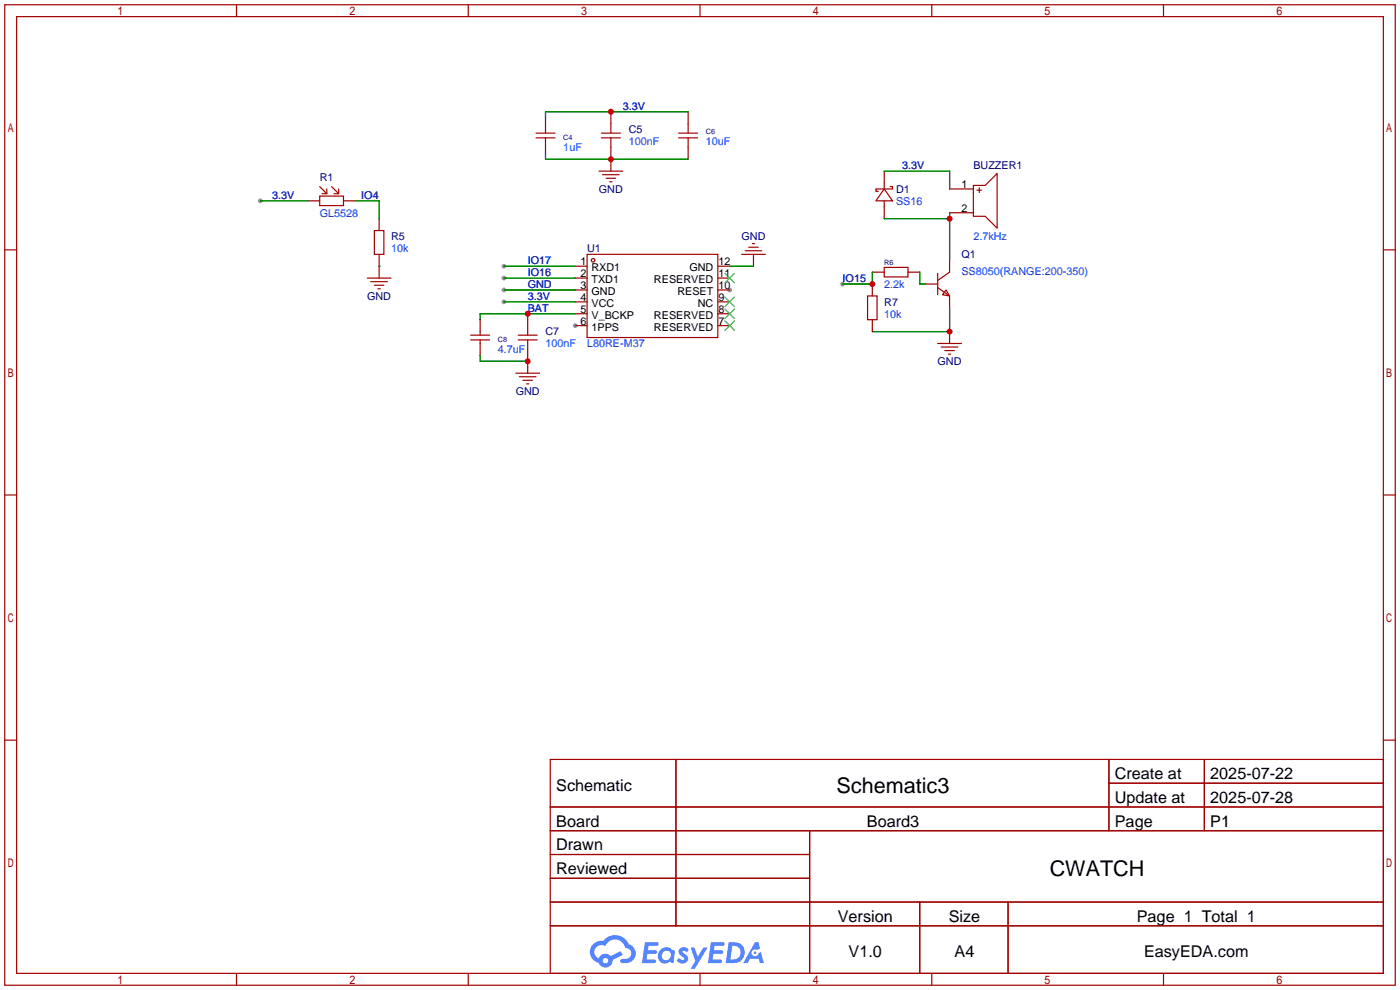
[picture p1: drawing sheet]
<svg xmlns="http://www.w3.org/2000/svg" width="299mm" height="212mm" viewBox="0 0 299 212" stroke-linecap="round" stroke-linejoin="round" font-family="sans-serif">
<g fill="#999">
<circle cx="122.9" cy="69.6" r=".51"/>
<circle cx="156" cy="62" r=".51"/>
<circle cx="107.7" cy="59.4" r=".51"/>
<circle cx="107.7" cy="56.9" r=".51"/>
<circle cx="107.7" cy="64.5" r=".51"/>
<circle cx="107.7" cy="62" r=".51"/>
<circle cx="55.6" cy="42.9" r=".51"/>
<circle cx="180.1" cy="60.7" r=".51"/>
</g>
<g fill="none" stroke="#a10000" stroke-width=".25">
<path d="M1 1h297.2v209.6h-297.2zM3.6 3.6h292.1v204.4h-292.1zM50.5 1v2.6M100.1 1v2.6M149.6 1v2.6M199.1 1v2.6M248.7 1v2.6M1 53.4h2.6M295.7 53.4h2.5M1 105.8h2.6M295.7 105.8h2.5M1 158.2h2.6"/>
<path d="M295.7 158.2h2.5M117.6 162.3h178.1v45.7h-178.1zM117.6 172.5h178.1M117.6 177.5h178.1M144.5 162.3v35.6M173 177.5v30.5M237 162.3v15.2M237 167.4h58.7M257.4 162.3v15.2M117.6 182.6h55.4M117.6 192.8h178.1M117.6 187.7h55.4"/>
<path d="M117.6 197.9h178.1M196.6 192.8v15.2M215.4 192.8v15.2M50.5 208v2.6M100.1 208v2.6M149.6 208v2.6M199.1 208v2.6M248.7 208v2.6"/>
</g>
<g fill="#5487ff">
<path d="M145.3 202.7a1.3 1.3 0 0 1 1.9 .3l-.4 .6a.54 .54 0 0 0-.9-.2l.1 .2a1.34 1.34 0 0 1 .9 1.8 1.47 1.47 0 0 1-2.3-.1l.5-.6 .8 .5a.31 .31 0 0 0 .4-.3 .31 .31 0 0 0-.3-.4 1.12 1.12 0 0 1-.7-1.8z"/>
<path d="M147.6 202.5h.9l.6 2 1.2-2h.9l-2.7 4.6h-.9l1-1.7z"/>
<path d="M137.8 201.4h1.7a1.31 1.31 0 0 1 1.2 .2 .4 .4 0 0 1-.3 .5l-1.8 .1-.1 .9h1.6a.4 .4 0 0 1 .4 .4 .4 .4 0 0 1-.5 .4h-1.6l-.2 1.2h1.4a.46 .46 0 0 1 .5 0 .46 .46 0 0 1 .1 .5l-.4 .2h-2.6z"/>
<path d="M151.9 201.4h1.7a1.32 1.32 0 0 1 1.2 .2 .39 .39 0 0 1-.3 .5l-1.8 .1-.1 .9h1.6a.4 .4 0 0 1 .4 .4 .4 .4 0 0 1-.4 .4h-1.7l-.2 1.2h1.4a.46 .46 0 0 1 .5 0 .46 .46 0 0 1 .1 .5l-.4 .2h-2.6z"/>
<path d="M161.3 201.4h.8l.3 1.3-.6 .4a.75 .75 0 0 0-1.1 .3 .75 .75 0 0 0 .5 1 .75 .75 0 0 0 .9-.7l.5-.2 .6 2.3h-.8l-.3-.9h-1.8l-.5 .9h-1z"/>
<path d="M155.7 201.4l-.6 4.4h1.5a2.27 2.27 0 0 0 2.6-2.2 2.27 2.27 0 0 0-2.7-2.2zM156.5 202.1a1.5 1.5 0 0 1 1.8 1.6 1.5 1.5 0 0 1-1.9 1.4h-.3z"/>
<path d="M141.2 203a1.6 1.6 0 0 0-.3 2.3 1.6 1.6 0 0 0 2.3 .2l.7 .3 .3-2.4-.1-.3-.5-.1a1.58 1.58 0 0 0-2.4 0zM141.8 203.5a.98 .98 0 0 1 1.6 .4 .98 .98 0 0 1-1.1 1.3 .94 .94 0 0 1-.9-.7 .94 .94 0 0 1 .4-1z"/>
<path d="M126.8 201.8a2.37 2.37 0 0 0 1.1 4 1.54 1.54 0 0 0 1.8 1 1.54 1.54 0 0 0 1.2-1.6l2.2-1.1-.5-.8-2 1a1.57 1.57 0 0 0-2.7 .5 1.5 1.5 0 0 1-.7-2.1 1.5 1.5 0 0 1 2.2-.5 2.23 2.23 0 0 1 2.3-1.4 2.23 2.23 0 0 1 2 1.8 1.16 1.16 0 0 1 1.2 1.1 1.16 1.16 0 0 1-1.1 1.2h-.7a.47 .47 0 0 0-.5 .4 .47 .47 0 0 0 .4 .5 2.17 2.17 0 0 0 2.5-.9 2.17 2.17 0 0 0-.3-2.7l-.8-.4a3.2 3.2 0 0 0-5.5-.7l-1.1 .1zM128.8 205.3a.6 .6 0 0 1 1.2 0 .6 .6 0 0 1-1.2 0z"/>
<circle cx="161.4" cy="203.6" r=".28"/>
</g>
<g fill="none" stroke="#a10000" stroke-width=".25">
<path d="M68.3 39.9l1.5 1.5M70.9 39.9l1.5 1.5M114.6 29.5h4M114.6 28.4h4M116.6 25.1v3.3M116.6 29.5v3.3M128 36.6h5.1M128.5 29.5h4.1M128.5 28.4h4.1M128.8 37.3h3.5M129.5 38.1h2.1M130.3 38.9h.5"/>
<path d="M130.6 23.9v4.5M130.6 29.5v7.1M145 29.5h4.1M145 28.4h4.1M147.1 23.9v4.5M147.1 29.5v4.5M189 36.6v3.8M190.2 39.9h.6v.5h-3.6v.5h.5M208 39.6h2.6l2.5-2.5v11.7l-2.5-2.6h-2.6zM65.8 42.9h2.5M68.3 41.9h5.1v2h-5.1zM69.8 40.4v1h-1"/>
<path d="M72.4 40.4v1h-1M73.4 42.9h2.5M78.5 59.4h5.1M80 49.3h2v5.1h-2zM81 46.7v2.6M81 54.4v5M122.9 56.9h2.6M122.9 59.4h2.6M125.5 54.4h27.9v17.7h-27.9zM153.4 56.9h2.6M153.4 59.4h2.6M158.5 54.4h5.1"/>
<path d="M159.3 53.6h3.5M160 52.8h2.1M160.8 52.1h.5M161 54.4v2.5M186.4 58.2h2.6M189 57.2h5.1v2h-5.1zM189 40.4l1.8 2.5h-3.6zM189 42.9v3.8M194.1 58.2h2.5M200.4 58.4v4.6M202.9 40.4h5.1M202.9 45.5h5.1"/>
<path d="M202.9 55.6v2.6l-2.5 1.7M208.8 40.6h1M209.3 40.1v1M79.2 60.2h3.6M80 61h2M80.8 61.7h.5M100.6 72.6h4M100.6 71.6h4M102.6 68.3v3.3M102.6 72.6v3.3M110.2 79.8h5.1M110.7 72.6h4.1"/>
<path d="M110.7 71.6h4.1M112.8 67.1v4.5M112.8 72.6v7.2M122.9 62h2.6M122.9 64.5h2.6M122.9 67.1h2.6M122.9 69.6h2.6M153.4 62h2.6M153.4 64.5h2.6M153.4 67.1h2.6M153.4 69.6h2.6M185.4 63.2h2.1v5.1h-2.1z"/>
<path d="M186.4 60.7v2.5M186.4 68.3v2.6M197.9 60.7h2.5M200.4 61.5l2.5 1.7M200.4 73.4h5.1M201.2 74.2h3.5M201.9 74.9h2.1M202.2 62l.7 1.2-1.5-.2zM202.7 75.7h.5M202.9 63.2v2.6M202.9 70.9v2.5M111 80.5h3.6"/>
<path d="M111.8 81.3h2M112.5 82h.5"/>
<circle cx="126.7" cy="55.6" r=".38"/>
</g>
<path d="M154.9 58.4l2.1 2.1M157 58.4l-2.1 2.1M154.9 68.6l2.1 2M154.9 66l2.1 2.1M154.9 63.5l2.1 2M157 68.6l-2.1 2M157 66l-2.1 2.1M157 63.5l-2.1 2" fill="none" stroke="#3c3" stroke-width=".25"/>
<g fill="none" stroke="#008700" stroke-width=".25">
<path d="M116.6 32.8v1.2h30.5M147.1 23.9h-30.5v1.2M189 36.6h13.9v3.8M55.6 42.9h10.2M75.9 42.9h5.1v3.8M81 56.9h.1M107.7 59.4h15.2M107.7 56.9h15.2M156 56.9h5M186.4 58.2v2.5h-6.3M189 46.7h13.9M196.6 58.2v2.5h1.3"/>
<path d="M202.9 45.5v10.1M102.6 75.9v1.3h10.2M107.7 64.5h15.2M107.7 62h15.2M122.9 67.1h-20.3v1.2M202.9 65.8v5.1h-16.5"/>
</g>
<g fill="#c00">
<circle cx="112.8" cy="67.1" r=".63"/>
<circle cx="130.6" cy="23.9" r=".63"/>
<circle cx="130.6" cy="34" r=".63"/>
<circle cx="112.8" cy="77.2" r=".63"/>
<circle cx="202.9" cy="46.7" r=".63"/>
<circle cx="202.9" cy="70.9" r=".63"/>
<circle cx="186.4" cy="60.7" r=".63"/>
</g>
<g font-size="4.6">
<text x="178.8" y="169.4">Schematic3</text>
<text x="224.3" y="187.2">CWATCH</text>
</g>
<g font-size="3.5">
<text x="238.3" y="166.5">Create at</text>
<text x="258.7" y="166.5">2025-07-22</text>
<text x="118.9" y="169.1">Schematic</text>
<text x="238.3" y="171.6">Update at</text>
<text x="258.7" y="171.6">2025-07-28</text>
<text x="118.9" y="176.7">Board</text>
<text x="185.3" y="176.7">Board3</text>
<text x="238.3" y="176.7">Page</text>
<text x="258.7" y="176.7">P1</text>
<text x="118.9" y="181.8">Drawn</text>
<text x="118.9" y="186.8">Reviewed</text>
<text x="179.1" y="197">Version</text>
<text x="202.8" y="197">Size</text>
<text x="243" y="197">Page 1 Total 1</text>
<text x="181.4" y="204.6">V1.0</text>
<text x="204" y="204.6">A4</text>
<text x="244.5" y="204.6">EasyEDA.com</text>
</g>
<g font-size="2.3" fill="#00f">
<text x="133.1" y="23.4">3.3V</text>
<text x="120.4" y="32.3">1uF</text>
<text x="134.4" y="31">100nF</text>
<text x="150.9" y="31">10uF</text>
<text x="192.8" y="36.1">3.3V</text>
<text x="58.2" y="42.5">3.3V</text>
<text x="68.3" y="46.3">GL5528</text>
<text x="77.2" y="42.5">IO4</text>
<text x="191.5" y="43.7">SS16</text>
<text x="83.6" y="53.9">10k</text>
<text x="208" y="51.4">2.7kHz</text>
<text x="112.8" y="59">IO16</text>
<text x="112.8" y="56.4">IO17</text>
<text x="205.5" y="58.7">SS8050(RANGE:200-350)</text>
<text x="112.8" y="64.1">3.3V</text>
<text x="112.8" y="61.5">GND</text>
<text x="180.1" y="60.2">IO15</text>
<text x="189" y="61.5">2.2k</text>
<text x="112.8" y="66.6">BAT</text>
<text x="189" y="67.9">10k</text>
<text x="106.4" y="75.5">4.7uF</text>
<text x="116.6" y="74.2">100nF</text>
<text x="125.5" y="74.2">L80RE-M37</text>
</g>
<g font-size="2.3" fill="#000080">
<text x="134.4" y="28.5">C5</text>
<text x="68.3" y="38.7">R1</text>
<text x="128" y="41.2">GND</text>
<text x="191.5" y="41.2">D1</text>
<text x="208" y="36.1">BUZZER1</text>
<text x="83.6" y="51.4">R5</text>
<text x="125.5" y="53.9">U1</text>
<text x="158.5" y="51.4">GND</text>
<text x="205.5" y="55.2">Q1</text>
<text x="78.5" y="64.1">GND</text>
<text x="189" y="65.3">R7</text>
<text x="116.6" y="71.7">C7</text>
<text x="200.4" y="78">GND</text>
<text x="110.2" y="84.4">GND</text>
</g>
<g font-size="2.3">
<text x="205.5" y="40.2">1</text>
<text x="205.5" y="45.2">2</text>
<text x="124.1" y="56.7">1</text>
<text x="124.1" y="59.2">2</text>
<text x="126.4" y="57.9">RXD1</text>
<text x="147.3" y="57.9">GND</text>
<text x="153.5" y="59.2">11</text>
<text x="153.5" y="56.7">12</text>
<text x="124.1" y="61.7">3</text>
<text x="124.1" y="64.3">4</text>
<text x="126.4" y="60.5">TXD1</text>
<text x="126.4" y="63">GND</text>
<text x="126.4" y="65.6">VCC</text>
<text x="139.8" y="60.5">RESERVED</text>
<text x="144.8" y="63">RESET</text>
<text x="149.1" y="65.6">NC</text>
<text x="153.5" y="64.3">9</text>
<text x="153.5" y="61.7">10</text>
<text x="124.1" y="66.8">5</text>
<text x="124.1" y="69.4">6</text>
<text x="126.4" y="68.1">V_BCKP</text>
<text x="126.4" y="70.6">1PPS</text>
<text x="139.8" y="70.6">RESERVED</text>
<text x="139.8" y="68.1">RESERVED</text>
<text x="153.5" y="69.4">7</text>
<text x="153.5" y="66.8">8</text>
</g>
<g font-size="1.6" fill="#000080">
<text x="120.4" y="29.9">C4</text>
<text x="150.9" y="28.6">C6</text>
<text x="189" y="56.6">R6</text>
<text x="106.4" y="73.1">C8</text>
</g>
</svg>
